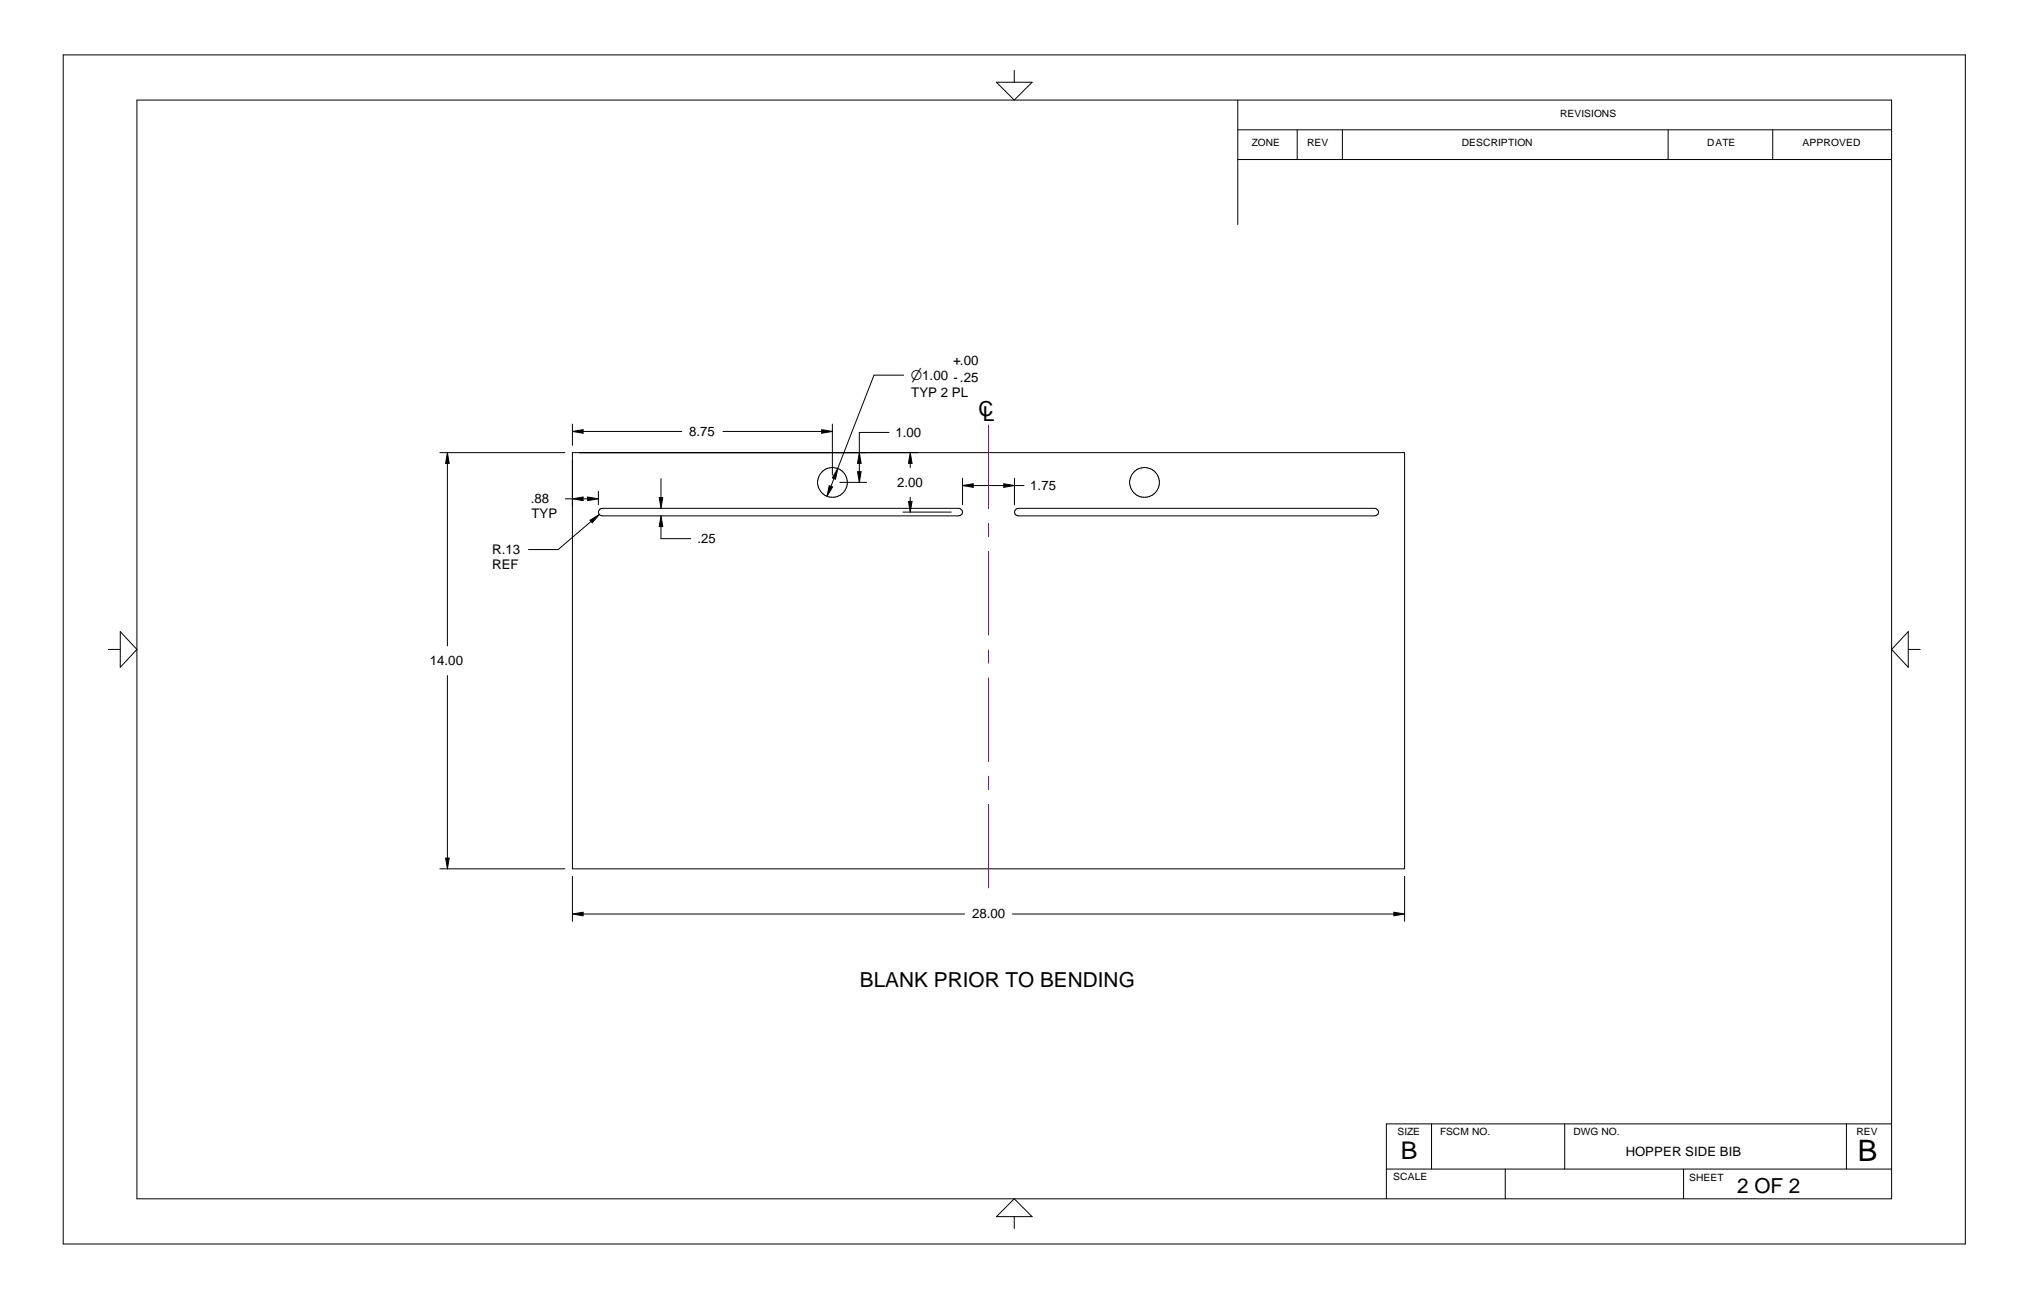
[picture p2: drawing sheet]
<svg xmlns="http://www.w3.org/2000/svg" width="432mm" height="279mm" viewBox="0 0 432 279" stroke-linecap="round" stroke-linejoin="round" font-family="sans-serif">
<g fill="none" stroke="#000" stroke-width=".21">
<path d="M13.5 11.7h406.4v254h-406.4zM212.9 17.6h7.6l-3.8 3.8zM216.7 15v2.6M29.3 21.4h374.9v234.7h-374.9zM264.5 27.7h139.7M264.5 34.1h139.7M264.5 21.4v26.6M277.2 27.7v6.4M286.8 27.7v6.4M356.4 27.7v6.4M378.8 27.7v6.4M94 96.7h26.7"/>
<path d="M95.6 99v39M95.6 96.7l.4 2.3h-.8zM122.3 96.7h177.8v88.9h-177.8zM122.3 90.6v4.5M122.3 92.2l2.3-.4v.7zM124.6 92.2h21.1M154.5 92.2h21.1M175.6 91.8l2.2 .4-2.2 .3zM177.8 90.6v10.9M183.6 96.7l.4 2.3h-.8zM183.6 99v1.8M189.9 92.4h-6.3v4.3"/>
<path d="M193.1 80.1h-6.4l-7.7 20M194.5 96.7l.4 2.3h-.8zM194.5 99v.9M120.8 106.6h1.5M122.3 106.6l2.3-.4v.7zM124.6 106.6h1M125.6 106.2l2.2 .4-2.2 .3zM126.1 111.1l2-1.2-1.6 1.8zM126.3 111.4l-7 6h-6.4M127.8 104.9v2.9M128.2 108.7l.5-.1h76.2a.8 .8 0 0 1 .8 .8 .8 .8 0 0 1-.8 .8h-76.2a.8 .8 0 0 1-.8-.6 .8 .8 0 0 1 .3-.9zM140.8 106.3h.8l-.4 2.3z"/>
<path d="M141.2 112.5v2.6h6.4M141.2 102.2v4.1M141.2 110.2l.4 2.3h-.8zM177.2 103.8l.7 .2-1.2 2zM178.2 102.2l-.7 1.7M179 100.1l-.5 2.3-.7-.3zM179.5 103h5.7M183.2 100.8h.8l-.4 2.2zM192.9 109.4h10.3M194.1 107.1h.8l-.4 2.3zM194.5 106.2v.9M205.7 102.2v5.6"/>
<path d="M205.7 103.7l2.2-.4v.8zM207.9 103.7h6.6M214.5 103.3l2.2 .4-2.2 .4zM216.7 102.2v5.6M216.7 103.7h2.1M217.1 108.7l.5-.1h76.2a.8 .8 0 0 1 .8 .8 .8 .8 0 0 1-.8 .8h-76.2a.8 .8 0 0 1-.8-.6 .8 .8 0 0 1 .3-.9zM23.2 138.7h2.5M25.7 134.9l3.6 3.8-3.6 3.8zM407.7 134.9v7.6l-3.5-3.8zM407.7 138.7h2.6M95.6 144.3v39M94 185.6h26.7"/>
<path d="M95.2 183.3h.8l-.4 2.3zM122.3 187.2v9.6M122.3 195.2l2.3-.3v.7zM124.6 195.2h81.5M216.3 195.2h81.5M297.8 194.9l2.3 .3-2.3 .4zM300.1 187.2v9.6M216.7 256.1l3.8 3.8h-7.6zM216.7 259.9v2.5M296.2 249.7h108M305.9 240.1v9.6M321.6 249.7v6.4"/>
<path d="M334.3 240.1v9.6M359.7 249.7v6.4M394.5 240.1v9.6M404.2 240.1h-108v16"/>
<circle cx="177.9" cy="103.1" r="3.2"/>
<circle cx="244.5" cy="103" r="3.2"/>
</g>
<g fill="#000">
<path d="M95.2 96.7h.8v2.3h-.8zM122.3 91.8h2.3v.7h-2.3zM175.6 91.8h2.2v.7h-2.2zM183.3 96.7h.7v2.3h-.7zM194.1 96.7h.8v2.3h-.8zM122.3 106.2h2.3v.7h-2.3zM125.6 106.2h2.2v.7h-2.2zM126.1 109.9h2v1.8h-2zM140.8 106.3h.8v2.3h-.8zM140.9 110.2h.7v2.3h-.7zM176.7 103.8h1.2v2.2h-1.2zM177.8 100.2h1.2v2.2h-1.2z"/>
<path d="M183.2 100.8h.8v2.2h-.8zM194.1 107.1h.8v2.3h-.8zM205.7 103.4h2.2v.7h-2.2zM214.5 103.4h2.2v.7h-2.2zM95.2 183.3h.8v2.3h-.8zM122.3 194.9h2.3v.7h-2.3zM297.8 194.9h2.3v.7h-2.3z"/>
</g>
<path d="M211.2 90.7v99.9" fill="none" stroke="#801196" stroke-width=".21" stroke-dasharray="18 3 3 3" stroke-linecap="butt"/>
<text font-size="6.3" x="396.9" y="247.9">B</text>
<text font-size="5.2" x="299.3" y="247.6">B</text>
<g font-size="4.4">
<text x="209.1" y="88.8">C</text>
<text x="210" y="90">L</text>
<text x="183.7" y="210.7">BLANK PRIOR TO BENDING</text>
<text x="371.1" y="254.8">2 OF 2</text>
</g>
<g font-size="2.8">
<text x="203.6" y="77.9">+.00</text>
<text x="194.6" y="81.2">n1.00 -.25</text>
<text x="194.7" y="84.8">TYP 2 PL</text>
<text x="147.2" y="93.1">8.75</text>
<text x="191.3" y="93.3">1.00</text>
<text x="113.4" y="107.5">.88</text>
<text x="191.7" y="104">2.00</text>
<text x="220.1" y="104.6">1.75</text>
<text x="113.6" y="110.7">TYP</text>
<text x="105.2" y="118.3">R.13</text>
<text x="149.1" y="116">.25</text>
<text x="105.2" y="121.5">REF</text>
<text x="91.8" y="142.1">14.00</text>
<text x="207.7" y="196.2">28.00</text>
<text x="347.3" y="246.9">HOPPER SIDE BIB</text>
</g>
<g font-size="2.1">
<text x="333.4" y="25">REVISIONS</text>
<text x="267.5" y="31.2">ZONE</text>
<text x="279.3" y="31.2">REV</text>
<text x="312.3" y="31.2">DESCRIPTION</text>
<text x="364.7" y="31.2">DATE</text>
<text x="385.1" y="31.2">APPROVED</text>
<text x="298.6" y="242.4">SIZE</text>
<text x="307.7" y="242.4">FSCM NO.</text>
<text x="336.2" y="242.4">DWG NO.</text>
<text x="396.6" y="242.4">REV</text>
<text x="297.7" y="252.1">SCALE</text>
<text x="360.9" y="252.2">SHEET</text>
</g>
</svg>
